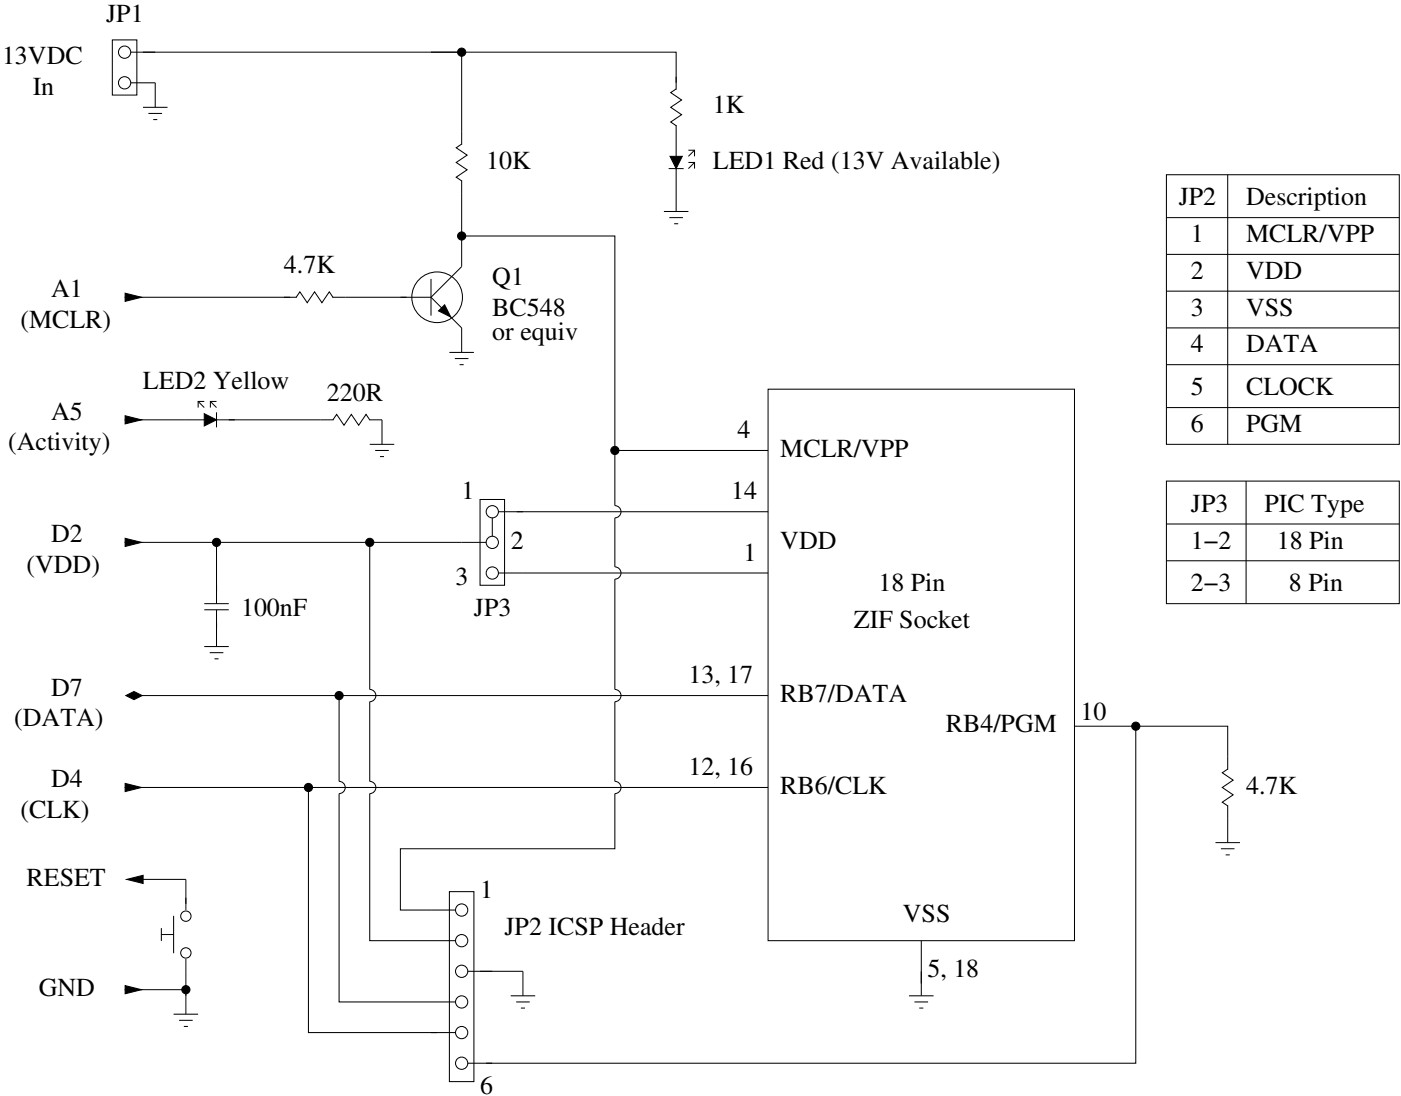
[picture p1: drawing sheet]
<svg xmlns="http://www.w3.org/2000/svg" width="229mm" height="179mm" viewBox="0 0 229 179" stroke-linecap="round" stroke-linejoin="round" font-family="sans-serif">
<g fill="none" stroke="#000" stroke-width=".17">
<path d="M18.3 6.5h4v9h-4zM21.3 8.5h54v15.1M21.3 13.5h4v4M23.3 17.5h4M24.2 18.5h2.2M25 19.5h.7M70.3 8.5h40v5M110.3 14.5l-.9 .6 1.8 1.2-1.8 1.2 1.8 1.2-1.8 1.2 .9 .6M110.3 12.5v2.1M75.3 38.5h25v35h25M75.3 23.5l-.9 .6 1.8 1.2-1.8 1.2 1.8 1.2-1.8 1.2 .9 .6M75.3 29.4v14.1l-5 5"/>
<path d="M108.3 34.5h4M109.1 27.5h2.4M109.2 35.5h2.2M109.3 25.5h2l-1 2zM110 36.5h.7M110.3 20.4v5.1M110.3 27.5v7M112.3 26.5h1v1M112.3 24.5h1v1M113.3 26.5l-1 1M113.3 24.5l-1 1M190.3 28.5h38v44h-38z"/>
<path d="M190.3 35.5h38M200.3 28.5v44M20.3 48.5h28.1M20.4 47.8l2.7 .7-2.7 .7zM48.3 48.5l.6-.9 1.2 1.8 1.2-1.8 1.2 1.8 1.2-1.8 .6 .9M54.2 48.5h16.1M70.3 48.5l5 5v4M70.3 45.5v6M72.6 49.7l1 2-2-1zM73.3 57.5h4M74.2 58.5h2.2M75 59.5h.7"/>
<path d="M190.3 41.5h38M190.3 47.5h38M190.3 59.5h38M190.3 53.5h38M20.3 68.5h13M20.4 67.8l2.7 .7-2.7 .7zM32.3 65.5l1 1M33.3 67.5l2 1-2 1zM33.3 65.5h-1v1M34.3 65.5l1 1M35.3 65.5h-1v1M35.3 68.5h19.1"/>
<path d="M35.3 67.3v2.4M54.3 68.5l.6-.9 1.2 1.8 1.2-1.8 1.2 1.8 1.2-1.8 .6 .9M60.2 68.5h2.1v4M60.3 72.5h4M61.2 73.5h2.2M62 74.5h.7M100.3 73.5v9a1 1 0 0 1 1 1 1 1 0 0 1-1 1v8a1 1 0 0 1 1 1 1 1 0 0 1-1 1v18a1 1 0 0 1 1 1 1 1 0 0 1-1 1v13a1 1 0 0 1 1 1 1 1 0 0 1-1 1v9h-35v10h9M125.3 63.5h50v90h-50zM190.3 78.5h38v20h-38zM190.3 66.5h38M203.3 78.5v20M20.3 88.5h59"/>
<path d="M20.4 87.8l2.7 .7-2.7 .7zM33.3 98.5h4M33.3 99.5h4M35.3 88.5v10M35.3 99.5v6M60.3 88.5v24a1 1 0 0 1 1 1 1 1 0 0 1-1 1v13a1 1 0 0 1 1 1 1 1 0 0 1-1 1v24h14M78.3 81.5h4v14h-4zM80.3 84.5v3M81.3 83.5h44M81.3 93.5h44M190.3 85.5h38M190.3 91.5h38"/>
<path d="M20.3 113.5h105M20.5 113.5l1.4-.7 1.3 .7-1.3 .7zM33.3 105.5h4M34.2 106.5h2.2M35 107.5h.7M55.3 113.5v14a1 1 0 0 1 1 1 1 1 0 0 1-1 1v34h19M175.3 118.5h25v7.1M185.3 118.5v55h-106M20.3 128.5h105M20.4 127.8l2.7 .7-2.7 .7zM50.3 128.5v40h21M198.3 137.5h4"/>
<path d="M199.2 138.5h2.2M200 139.5h.7M200.3 125.5l-.9 .6 1.8 1.2-1.8 1.2 1.8 1.2-1.8 1.2 .9 .6M200.3 131.4v6.1M20.3 143.5h10v5M20.7 143.5l2.7-.7v1.4zM26.3 152.5h2M26.3 151.5v2M28.3 149.5v6M30.3 156.5v9M73.3 145.5h4v31h-4zM76.3 158.5h9v4"/>
<path d="M150.3 153.5v9M20.3 161.5h10M20.4 160.8l2.7 .7-2.7 .7zM28.3 165.5h4M29.2 166.5h2.2M30 167.5h.7M70.3 168.5h4M76.3 173.5h4M83.3 162.5h4M84.2 163.5h2.2M85 164.5h.7M148.3 162.5h4"/>
<path d="M149.2 163.5h2.2M150 164.5h.7"/>
<circle cx="20.3" cy="8.5" r="1"/>
<circle cx="20.3" cy="13.5" r="1"/>
<circle cx="75.3" cy="8.5" r=".67"/>
<circle cx="75.3" cy="38.5" r=".67"/>
<circle cx="71.3" cy="48.5" r="4.1"/>
<circle cx="100.3" cy="73.5" r=".67"/>
<circle cx="35.3" cy="88.5" r=".67"/>
<circle cx="60.3" cy="88.5" r=".67"/>
<circle cx="80.3" cy="88.5" r="1"/>
<circle cx="80.3" cy="93.5" r="1"/>
<circle cx="80.3" cy="83.5" r="1"/>
<circle cx="55.3" cy="113.5" r=".67"/>
<circle cx="185.3" cy="118.5" r=".67"/>
<circle cx="50.3" cy="128.5" r=".67"/>
<circle cx="30.3" cy="155.5" r=".84"/>
<circle cx="30.3" cy="149.5" r=".84"/>
<circle cx="75.3" cy="148.5" r="1"/>
<circle cx="75.3" cy="153.5" r="1"/>
<circle cx="75.3" cy="158.5" r="1"/>
<circle cx="30.3" cy="161.5" r=".67"/>
<circle cx="75.3" cy="163.5" r="1"/>
<circle cx="75.3" cy="168.5" r="1"/>
<circle cx="75.3" cy="173.5" r="1"/>
</g>
<g fill="#000">
<path d="M109.3 25.5h2l-1 2zM20.4 47.8l2.7 .7-2.7 .7zM72.6 49.7l1 2-2-1zM20.4 67.8l2.7 .7-2.7 .7zM33.3 67.5l2 1-2 1zM20.4 87.8l2.7 .7-2.7 .7zM20.4 127.8l2.7 .7-2.7 .7zM20.7 143.5l2.7-.7v1.4zM20.4 160.8l2.7 .7-2.7 .7z"/>
<path d="M20.5 113.5l1.4-.7 1.3 .7-1.3 .7z" fill-rule="evenodd"/>
<circle cx="75.3" cy="8.5" r=".67"/>
<circle cx="75.3" cy="38.5" r=".67"/>
<circle cx="100.3" cy="73.5" r=".67"/>
<circle cx="35.3" cy="88.5" r=".67"/>
<circle cx="60.3" cy="88.5" r=".67"/>
<circle cx="55.3" cy="113.5" r=".67"/>
<circle cx="185.3" cy="118.5" r=".67"/>
<circle cx="50.3" cy="128.5" r=".67"/>
<circle cx="30.3" cy="161.5" r=".67"/>
</g>
<g font-size="4.2">
<text x="17.3" y="3.5">JP1</text>
<text x=".3" y="10.5">13VDC</text>
<text x="5.3" y="15.5">In</text>
<text x="116.3" y="18.5">1K</text>
<text x="79.3" y="27.5">10K</text>
<text x="116.3" y="27.5">LED1 Red (13V Available)</text>
<text x="192.3" y="33.5">JP2</text>
<text x="203.3" y="33.5">Description</text>
<text x="194.3" y="39.5">1</text>
<text x="203.3" y="39.5">MCLR/VPP</text>
<text x="46.3" y="44.5">4.7K</text>
<text x="80.3" y="46.5">Q1</text>
<text x="194.3" y="45.5">2</text>
<text x="203.3" y="45.5">VDD</text>
<text x="3.3" y="53.5">(MCLR)</text>
<text x="8.3" y="48.5">A1</text>
<text x="80.3" y="51.5">BC548</text>
<text x="194.3" y="51.5">3</text>
<text x="203.3" y="51.5">VSS</text>
<text x="80.3" y="55.5">or equiv</text>
<text x="194.3" y="57.5">4</text>
<text x="203.3" y="57.5">DATA</text>
<text x="23.3" y="63.5">LED2 Yellow</text>
<text x="53.3" y="65.5">220R</text>
<text x="194.3" y="64.5">5</text>
<text x="203.3" y="64.5">CLOCK</text>
<text x="8.3" y="68.5">A5</text>
<text x="120.3" y="71.5">4</text>
<text x="194.3" y="70.5">6</text>
<text x="203.3" y="70.5">PGM</text>
<text x="1.3" y="73.5">(Activity)</text>
<text x="127.3" y="74.5">MCLR/VPP</text>
<text x="75.3" y="81.5">1</text>
<text x="119.3" y="81.5">14</text>
<text x="194.3" y="83.5">JP3</text>
<text x="206.3" y="83.5">PIC Type</text>
<text x="8.3" y="88.5">D2</text>
<text x="83.3" y="89.5">2</text>
<text x="127.3" y="89.5">VDD</text>
<text x="194.3" y="89.5">1−2</text>
<text x="208.3" y="89.5">18 Pin</text>
<text x="4.3" y="93.5">(VDD)</text>
<text x="74.3" y="95.5">3</text>
<text x="121.3" y="91.5">1</text>
<text x="39.3" y="100.5">100nF</text>
<text x="77.3" y="100.5">JP3</text>
<text x="143.3" y="96.5">18 Pin</text>
<text x="194.3" y="96.5">2−3</text>
<text x="210.3" y="96.5">8 Pin</text>
<text x="139.3" y="102.5">ZIF Socket</text>
<text x="8.3" y="113.5">D7</text>
<text x="112.3" y="111.5">13, 17</text>
<text x="2.3" y="118.5">(DATA)</text>
<text x="127.3" y="114.5">RB7/DATA</text>
<text x="154.3" y="119.5">RB4/PGM</text>
<text x="176.3" y="117.5">10</text>
<text x="8.3" y="128.5">D4</text>
<text x="112.3" y="126.5">12, 16</text>
<text x="127.3" y="129.5">RB6/CLK</text>
<text x="203.3" y="129.5">4.7K</text>
<text x="3.3" y="133.5">(CLK)</text>
<text x="4.3" y="144.5">RESET</text>
<text x="78.3" y="146.5">1</text>
<text x="82.3" y="152.5">JP2 ICSP Header</text>
<text x="147.3" y="150.5">VSS</text>
<text x="151.3" y="159.5">5, 18</text>
<text x="6.3" y="162.5">GND</text>
<text x="78.3" y="178.5">6</text>
</g>
</svg>
